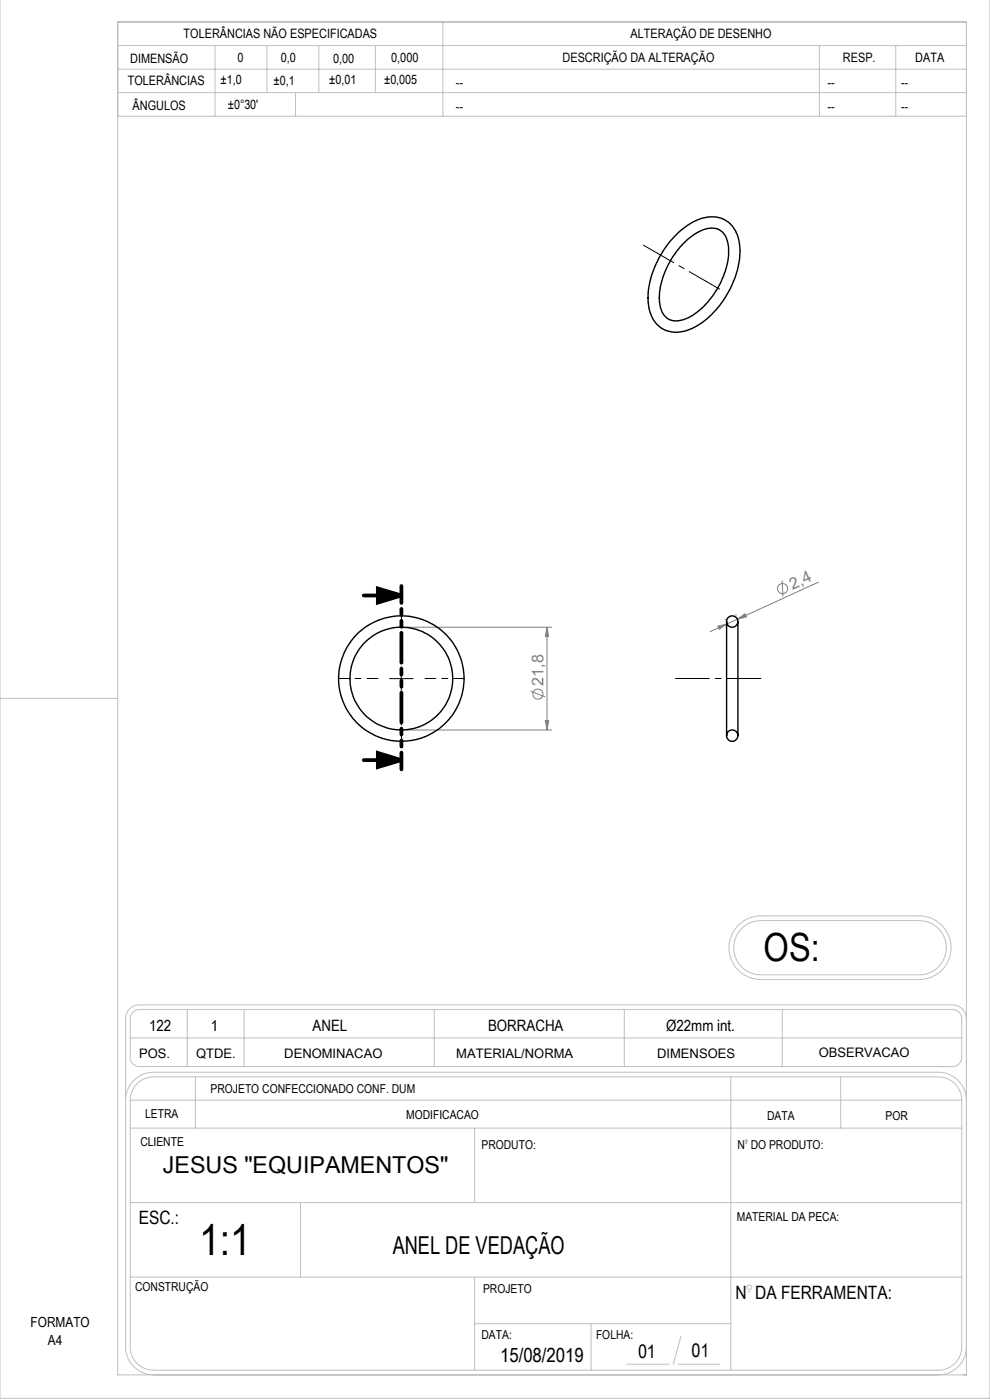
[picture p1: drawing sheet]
<svg xmlns="http://www.w3.org/2000/svg" width="210mm" height="297mm" viewBox="0 0 210 297" stroke-linecap="round" stroke-linejoin="round" font-family="sans-serif">
<g fill="none" stroke="#808080" stroke-width=".21">
<path d="M86.1 133.1h30.9M116 133.1l.4 1.9h-.7zM116 133.1v21.8M152.3 132.9l1.9-.5-1.7 1.1zM153.8 131.4h.1M154.2 132.4l-3.6 1.6M156 130.5h.1M156.4 131.4l1.7-1.2 .3 .6zM156.4 131.4l-2.2 1M165.9 123.2l.2 3.3M173.6 123.5l-17.2 7.9M86.1 154.9h30.9"/>
<path d="M112.6 146.6l3 1.2M115.7 152.9h.7l-.4 2z"/>
<circle cx="166" cy="124.9" r="1.08"/>
<circle cx="114.1" cy="147.3" r="1.07"/>
</g>
<path d="M80.2 124.8l4.9 1.5-4.9 1.5zM80.2 159.7l4.9 1.6-4.9 1.4z" fill="none" stroke="#000" stroke-width=".8" stroke-linecap="butt"/>
<g fill="none" stroke="#c0c0c0" stroke-width=".21">
<path d="M210 -.1v296.7h-210v-296.6M25 4.7h180v287h-180zM25 9.7h180M25 19.6h180M25 14.7h180M45.6 9.7v15M56.6 9.7v9.9M62.7 19.6v5.1M67.6 9.7v9.9M79.6 9.7v9.9M93.9 4.7v20M173.8 9.7v15"/>
<path d="M190 9.7v15M25 24.7h180M0 148.2h25M156.7 196.2l.5-.5a6.7 6.7 0 0 1 4.2-1.4h33.6a6.8 6.8 0 0 1 6.8 6.8 6.8 6.8 0 0 1-6.8 6.7h-33.6a6.8 6.8 0 0 1-6.2-4.2 6.8 6.8 0 0 1 1.5-7.4zM157.4 196.9l.2-.2a5.6 5.6 0 0 1 3.8-1.4h33.6a5.8 5.8 0 0 1 5.7 5.7 5.8 5.8 0 0 1-5.7 5.8h-33.6a5.8 5.8 0 0 1-5.3-3.6 5.8 5.8 0 0 1 1.3-6.3zM28.3 214.7l1.1-.5h172.8a1.93 1.93 0 0 1 1.8 1.9v8.4a1.93 1.93 0 0 1-2 1.8h-172.4a1.92 1.92 0 0 1-2-2v-8.2a1.81 1.81 0 0 1 .7-1.4zM39.7 214.2v12.1M51.8 214.2v12.1M92.1 214.2v12.1M132.4 214.2v12.1M165.9 214.2v12.1M205 216.1a2.94 2.94 0 0 0-3-2.9h-172.4a2.94 2.94 0 0 0-3 2.9v69.6a6 6 0 0 0 6 6"/>
<path d="M26.6 233.4a6 6 0 0 1 6-5.9h166.5a6 6 0 0 1 5.9 5.9M27.6 233.4a4.9 4.9 0 0 1 5-4.9h166.5a4.9 4.9 0 0 1 4.9 4.9M27.6 233.4v52.3a4.9 4.9 0 0 0 5 5h166.5a4.9 4.9 0 0 0 4.9-5v-52.3M27.6 239.3h176.4M27.6 233.4h176.4M27.6 220.2h176.4M41.5 228.5v10.8M100.7 239.3v15.8M155 228.5v62.2M178.3 228.5v10.8M27.6 255.1h176.4M63.7 255.1v15.8"/>
<path d="M158.2 242.6h.2M27.6 270.9h176.4M100.7 270.9v19.8M158.7 274h.5M100.7 280.8h54.3M125.4 280.8v9.9M133 289.4h8.9M143.8 289.4h8.9M144.4 283.5l-1.6 5.9M205 285.7a6 6 0 0 1-5.9 6"/>
<circle cx="158.3" cy="242.1" r=".25"/>
<circle cx="159" cy="273.1" r=".5"/>
</g>
<path d="M161.4 143.9h-18.1" fill="none" stroke="#000" stroke-width=".21" stroke-dasharray="15.2 1.3 1.3 1.3" stroke-dashoffset="8.1"/>
<path d="M85.2 138.9v-8.4M80.2 143.9h-8.4M85.2 148.9v8.4M90.2 143.9h8.4" fill="none" stroke="#000" stroke-width=".21" stroke-dasharray="15.2 1.3 1.3 1.3" stroke-dashoffset="12.9"/>
<path d="M152.6 61.3l-16.1-9.3" fill="none" stroke="#000" stroke-width=".21" stroke-dasharray="15.2 1.3 1.3 1.3" stroke-dashoffset="7.8"/>
<path d="M82.6 144h5M85.1 141.5v5" fill="none" stroke="#000" stroke-width=".21"/>
<path d="M77.2 126.3h7.9M77.2 161.3h7.9" fill="none" stroke="#000" stroke-width=".8"/>
<path d="M85.2 124.3v38.9" fill="none" stroke="#000" stroke-width=".8" stroke-dasharray="6.3 1.3 1.3 1.3 1.3 1.3" stroke-dashoffset="2.8"/>
<path d="M80.2 124.8l4.9 1.5-4.9 1.5zM80.2 159.7l4.9 1.6-4.9 1.4z" fill="#000"/>
<g fill="#808080">
<path d="M152.3 132.9l1.9-.5-1.7 1.1zM156.4 131.4l1.7-1.2 .3 .6z"/>
<path d="M116 133.1l.4 1.9h-.7zM115.7 152.9h.7l-.4 2z"/>
</g>
<g fill="none" stroke="#000" stroke-width=".3">
<path d="M143.9 49.4a10.2 10.2 0 0 1 8.2-3.3 6.2 6.2 0 0 1 4.8 6.1 19.2 19.2 0 0 1-5.3 13.8 11.6 11.6 0 0 1-8.7 4.5 6 6 0 0 1-5.4-6 19.1 19.1 0 0 1 5.1-13.8zM145 51.6a9.3 9.3 0 0 1 6.3-3.2 3.5 3.5 0 0 1 3.1 3.5 16.1 16.1 0 0 1-4.2 12.1 9.8 9.8 0 0 1-7 4.1 3.7 3.7 0 0 1-3.3-3.9 17 17 0 0 1 5.1-12.6zM154.1 131.9v24.2M156.5 131.9v24.2"/>
<circle cx="155.3" cy="131.9" r="1.19"/>
<circle cx="85.1" cy="143.9" r="10.9"/>
<circle cx="85.1" cy="143.9" r="13.3"/>
<circle cx="155.3" cy="156.1" r="1.19"/>
</g>
<text font-size="9.4" x="42.2" y="266.1">1:1</text>
<text font-size="8.2" x="162" y="203.8">OS:</text>
<text font-size="5.3" x="83.3" y="265.9">ANEL DE VEDAÇÃO</text>
<text font-size="4.9" x="34.5" y="248.9">JESUS &quot;EQUIPAMENTOS&quot;</text>
<text font-size="4.2" x="106.1" y="288.9">15/08/2019</text>
<g font-size="4.1">
<text x="146.7" y="287.9">01</text>
<text x="135.3" y="288.1">01</text>
</g>
<g font-size="3.9">
<text x="29.4" y="259.7">ESC.:</text>
<text x="156" y="275.6">N DA FERRAMENTA:</text>
</g>
<g font-size="3.4" fill="#808080">
<text x="168.1" y="125.2" transform="rotate(-25 168.1 125.2)">2,4</text>
<text x="115.3" y="145.5" transform="rotate(-90 115.3 145.5)">21,8</text>
</g>
<g font-size="3.3">
<text x="31.6" y="218.8">122</text>
<text x="44.7" y="218.8">1</text>
<text x="66.3" y="218.8">ANEL</text>
<text x="103.5" y="218.8">BORRACHA</text>
<text x="141.3" y="218.8">Ø22mm int.</text>
</g>
<g font-size="3">
<text x="6.5" y="281.4">FORMATO</text>
<text x="10.2" y="285.4">A4</text>
</g>
<g font-size="2.8">
<text x="29.5" y="224.4">POS.</text>
<text x="41.6" y="224.4">QTDE.</text>
<text x="60.3" y="224.4">DENOMINACAO</text>
<text x="96.8" y="224.4">MATERIAL/NORMA</text>
<text x="139.4" y="224.3">DIMENSOES</text>
<text x="173.7" y="224.2">OBSERVACAO</text>
</g>
<g font-size="2.7">
<text x="38.9" y="8.1">TOLERÂNCIAS NÃO ESPECIFICADAS</text>
<text x="133.8" y="8.1">ALTERAÇÃO DE DESENHO</text>
<text x="27.6" y="13.4">DIMENSÃO</text>
<text x="46.8" y="17.8">±1,0</text>
<text x="50.4" y="13.1">0</text>
<text x="58" y="18">±0,1</text>
<text x="59.6" y="13.2">0,0</text>
<text x="69.8" y="17.8">±0,01</text>
<text x="70.7" y="13.3">0,00</text>
<text x="81.5" y="17.9">±0,005</text>
<text x="83" y="13.2">0,000</text>
<text x="119.3" y="13.2">DESCRIÇÃO DA ALTERAÇÃO</text>
<text x="178.8" y="13.2">RESP.</text>
<text x="194.2" y="13.2">DATA</text>
<text x="27.1" y="18.1">TOLERÂNCIAS</text>
<text x="28.1" y="23.2">ÂNGULOS</text>
<text x="48.3" y="23.1">±0°30'</text>
<text x="96.7" y="18.5">--</text>
<text x="96.7" y="23.5">--</text>
<text x="175.5" y="18.5">--</text>
<text x="175.5" y="23.5">--</text>
<text x="191.1" y="18.5">--</text>
<text x="191.1" y="23.5">--</text>
</g>
<g font-size="2.6">
<text x="44.7" y="231.9">PROJETO CONFECCIONADO CONF. DUM</text>
<text x="30.8" y="237.2">LETRA</text>
<text x="86.2" y="237.3">MODIFICACAO</text>
<text x="162.7" y="237.6">DATA</text>
<text x="187.8" y="237.6">POR</text>
<text x="29.8" y="243.1">CLIENTE</text>
<text x="102.1" y="243.7">PRODUTO:</text>
<text x="156.4" y="243.7">N DO PRODUTO:</text>
<text x="156.3" y="259.1">MATERIAL DA PECA:</text>
<text x="28.7" y="273.8">CONSTRUÇÃO</text>
<text x="102.5" y="274.2">PROJETO</text>
<text x="102.1" y="284.1">DATA:</text>
<text x="126.4" y="284.1">FOLHA:</text>
</g>
</svg>
